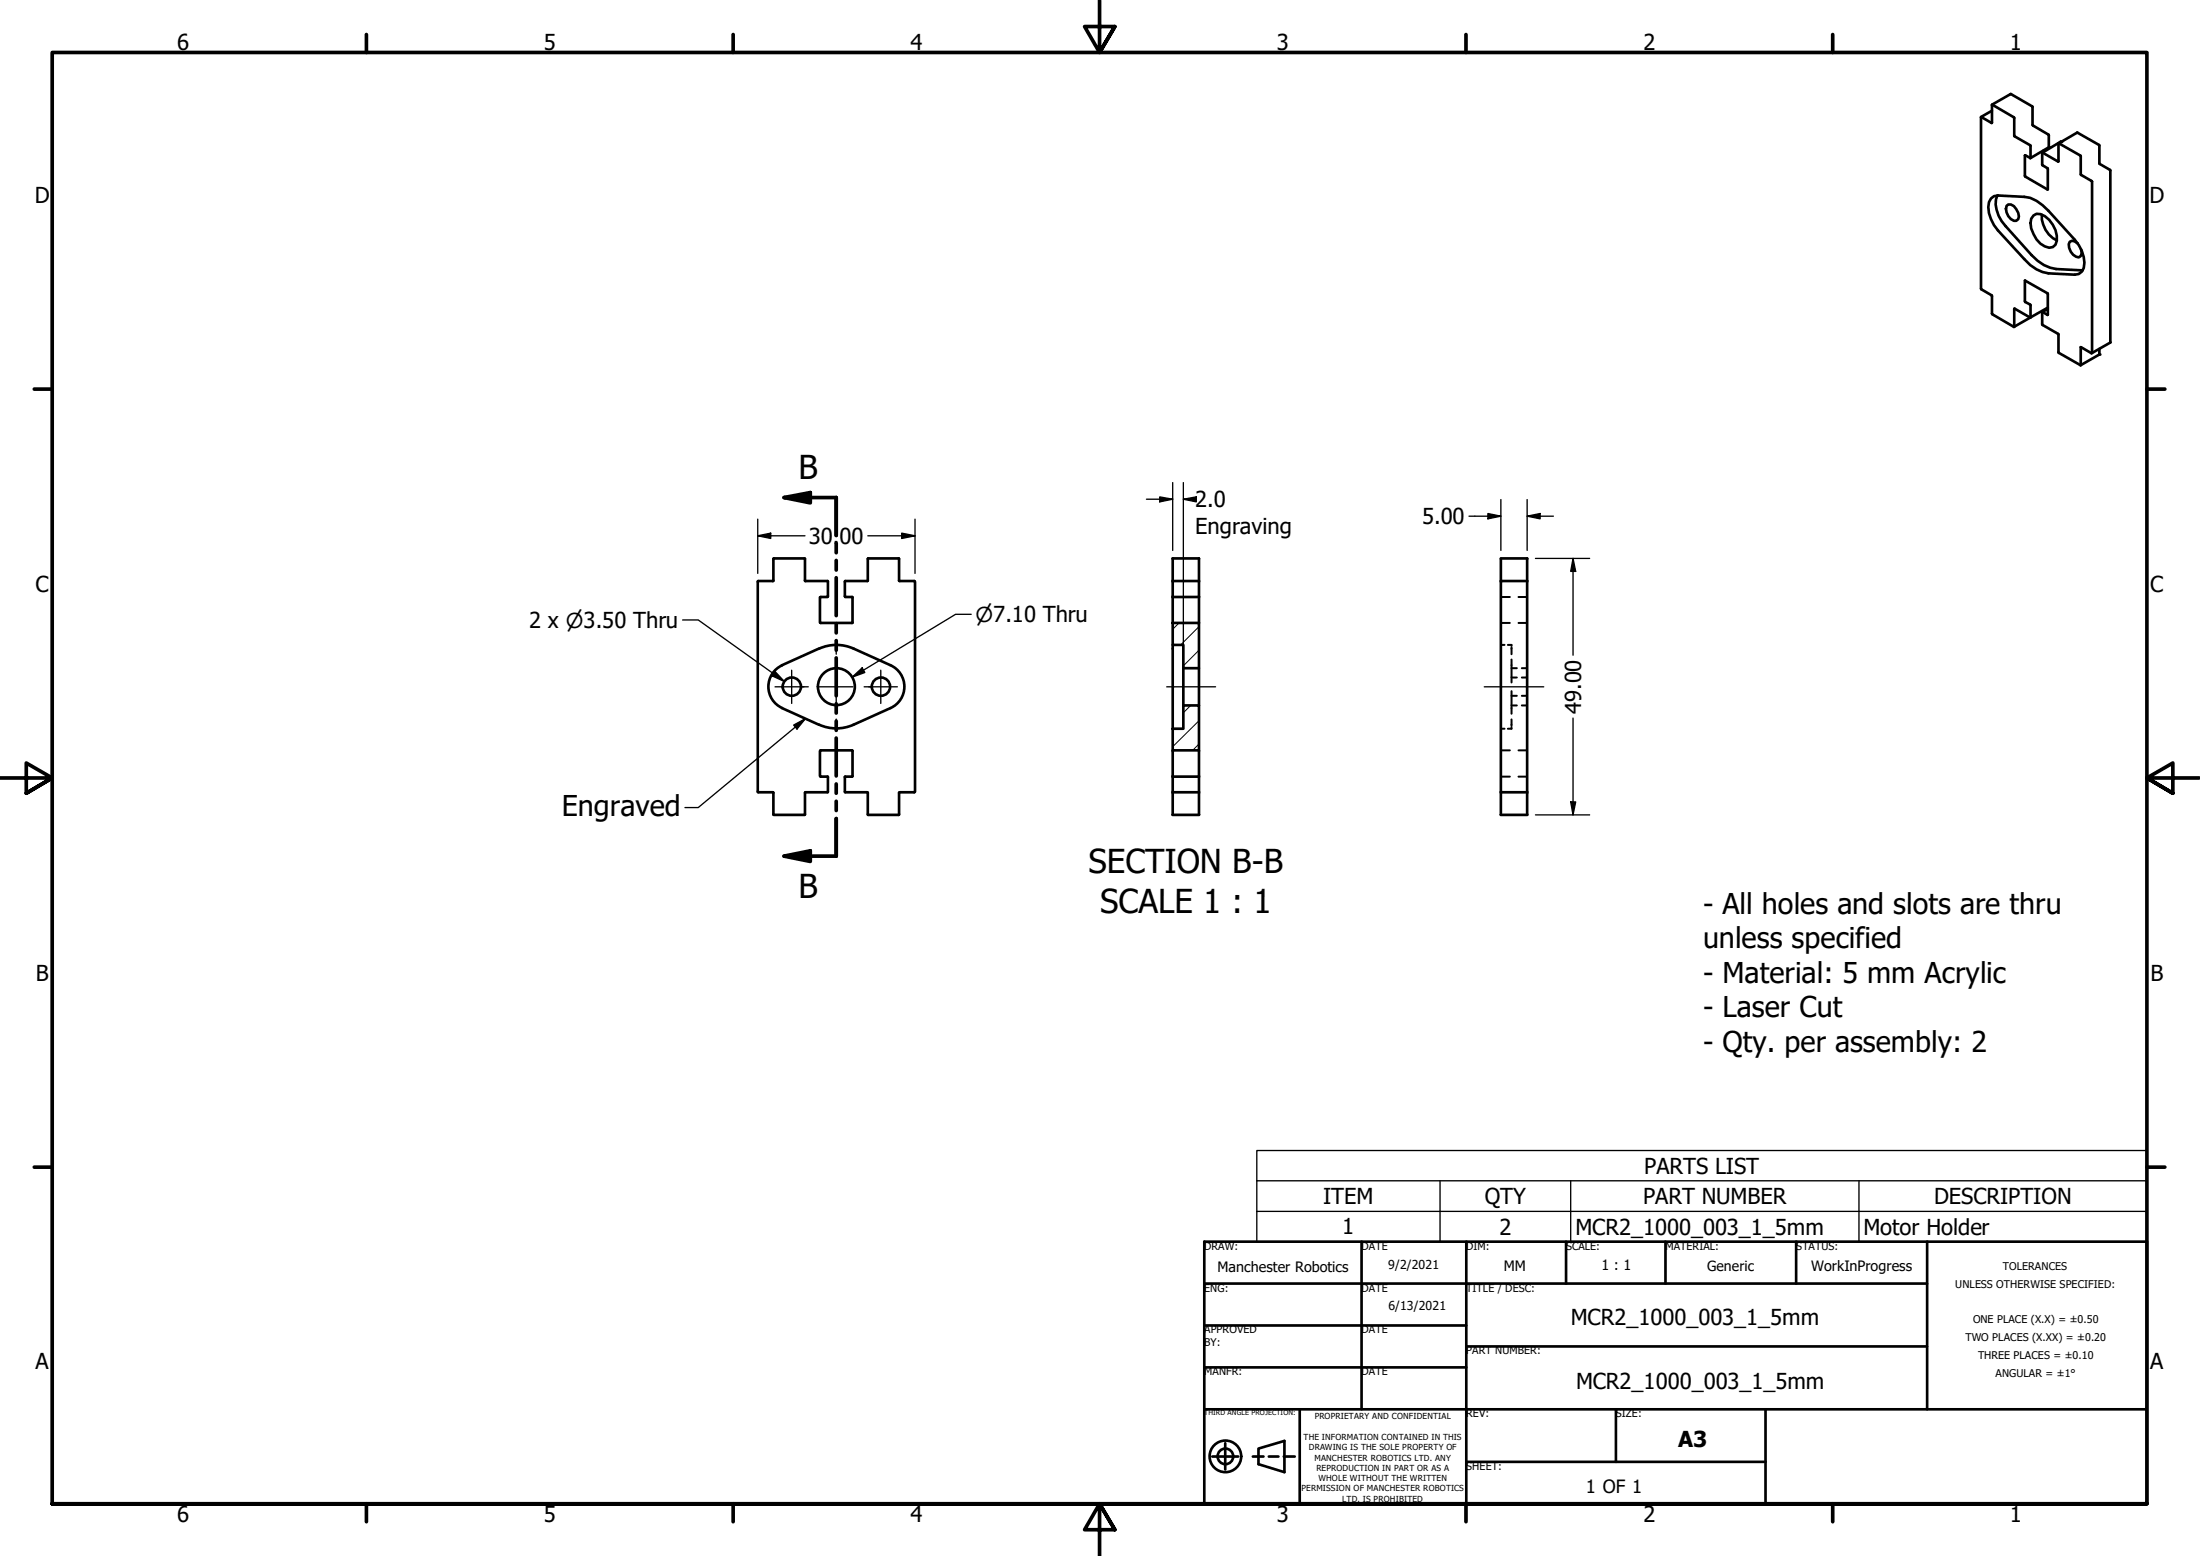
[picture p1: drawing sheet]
<svg xmlns="http://www.w3.org/2000/svg" width="420mm" height="297mm" viewBox="0 0 420 297" stroke-linecap="round" stroke-linejoin="round" font-family="sans-serif">
<!-- layer: Hatch (ANSI) -->
<path d="M225.2 118.9l-1.2 1.2M229 119.6l-3.5 3.5M227.4 134.7l-1.4 1.4M229 137.6l-5 4.9M229 124.1l-3 3M229 142l-1.2 1.2" fill="none" stroke="#000" stroke-width=".19"/>
<!-- layer: Visible (ANSI) -->
<g fill="none" stroke="#000" stroke-width=".51">
<path d="M380.4 20l3.6-2 4.1 2.3 .1 3.6 3 1.8 .1 2.4-3.6 2.1M380.2 37.9l.6-.4 .8-.2 5 .3a7.2 7.2 0 0 1 4.6 2.6l5 5.6a6.5 6.5 0 0 1 1.8 5.4l-.4 .7-.6 .4-.8 .1-5-.2a7.3 7.3 0 0 1-4.6-2.7l-5-5.5a6.7 6.7 0 0 1-1.7-5.4zM380.4 21.1l-2.1 1.2M381.4 37.3a5.8 5.8 0 0 0 1.6 5.9l5 5.5a7.5 7.5 0 0 0 4.7 2.7l5.1 .2M383.2 39.3l.3-.3a1.91 1.91 0 0 1 1.9 1.6l.2 .7-.2 .5-.3 .3a2.2 2.2 0 0 1-1.9-2.8zM390.1 29.1l-.1 2.3 1.1 .8-.1 4-4.3-2.6v-3.9l1.1 .4v-2.2l-3.1-1.9-.1-3.6-4.1-2.4-.1 3.4-2.1-1v32.7l2.1 1.4 .1 3.5 4.1 2.4M390.3 28.8v.2M393.2 27.4l3.5-2.1 4.2 2.4v3.5l2.1 1.4v32.8l-3.5 2M393.2 27.4l4.1 2.3 .1 3.6 2.1 1.4v32.7h-.1l-2-1.1v3.4M393.2 27.4l-.1 3.4-3-1.7M393.6 27.1l-3.5 2M388.4 41.1l.5-.3a3.6 3.6 0 0 1 3.1 2.1 4 4 0 0 1 .6 3.8l-.6 .5a2.98 2.98 0 0 1-3.1-1.5 4.7 4.7 0 0 1-1-3.9z"/>
<path d="M390 41a5.2 5.2 0 0 0 2.8 4.9M390.1 59.5v2.5l3 1.9 .1 3.5 4.2 2.3M390.1 59.5l1 .6-.1-4.1-4.3-2.4v3.9l1.1 .8-.1 2.3M391.1 59l-1 .5M391.1 58.7l-3.4 1.9M396.8 46.5l-.6-.4-.5-.1-.4 .2a2.28 2.28 0 0 0 1.7 2.9l.4-.2 .2-.6-.2-.7M387.7 60.6l-3-1.7-.1 3.5M387.7 60.6l-3.1 1.8M400.9 66.6v1.1l-3.5 2M144.7 111v40.1M144.8 110.9l-.1 .1M147.7 106.7v4.2"/>
<path d="M147.7 110.8l-2.9 .1M153.6 106.6l-5.9 .1M153.6 106.6l.1 .1M153.7 110.8l.1 .1M153.7 106.7v4.2M153.8 110.9l4.3 .1M156.6 114v4.9M156.7 118.8v.1M156.7 114h1.4M156.7 118.9h6.1M156.7 114v.1M158.1 111l-.1 2.9"/>
<path d="M161.4 111v2.9M161.4 114h1.4M162.7 114l.1 .1M162.8 114l-.1 4.9M165.7 106.7v4.2M165.7 110.8l-4.3 .2M171.6 106.6l.1 .1M171.6 106.6l-5.9 .1M171.7 110.8l.1 .1M171.7 106.7v4.2M171.8 110.9l2.9 .1M174.8 111v40.1"/>
<path d="M224 118.9h5v8.7h-3v-4.5h-2zM224 118.9v-12.3h5v12.3M224 110.9h5M224 114h5M286.6 106.6h5.1v49h-5.1zM286.6 110.9h5.1M149.4 135.2l7 3.2M149.4 127a4.5 4.5 0 0 0-2.7 4.1 4.5 4.5 0 0 0 2.7 4.1M156.4 123.8l-7 3.2M156.5 123.8a8 8 0 0 1 6.5 0l7.1 3.2a4.5 4.5 0 0 1 2.6 4.1 4.5 4.5 0 0 1-2.6 4.1l-7.1 3.2a8 8 0 0 1-6.5-.1M224 123.1v16M226 134.7h3v8.5h-5v-4.1h2z"/>
<path d="M226 127.6v7.1M229 127.6v7.1M144.7 151.1l.1 .1M144.8 151.2l2.9 .1v4.2M147.7 155.5l5.9 .1M153.7 155.5l-.1 .1M153.8 151.2l-.1 4.3M156.6 143.4v4.7M156.7 148.2v.1M156.7 148.3h1.4v2.8M156.7 143.2h6.1M156.7 143.2v.1"/>
<path d="M158.1 151.1l-4.3 .1M161.4 151.1l4.3 .2v4.2M162.7 143.2l.1 .1M162.8 148.3h-1.4v2.8M162.8 143.4l-.1 4.9M165.7 155.5l5.9 .1M171.7 155.5l-.1 .1M171.8 151.2l-.1 4.3M174.7 151.1l-2.9 .1M224 143.2v12.4h5v-12.4M224 151.2h5M224 148.3h5"/>
<path d="M286.6 151.2h5.1"/>
<circle cx="151.2" cy="131.1" r="1.75"/>
<circle cx="159.7" cy="131.1" r="3.5"/>
<circle cx="168.2" cy="131.1" r="1.75"/>
</g>
<!-- layer: Hidden (ANSI) -->
<g fill="none" stroke="#000" stroke-width=".38">
<path d="M286.6 114h1.8M286.6 118.9h1.8M290 114h1.7M290 118.9h1.7M286.6 139.1h.7M286.6 123.1h.7M288 123.1h.7v.2M288.7 123.6v1.3M288.7 125.9v4.4M288.7 131.9v4.4M288.7 137.3v1.3M288.7 138.9v.2h-.7"/>
<path d="M288.7 132.8h1M288.7 129.3h1M288.7 134.7h1M288.7 127.6h1M290.6 132.8h1.1M290.6 129.3h1.1M290.6 134.7h1.1M290.6 127.6h1.1M286.6 148.3h1.8M286.6 143.2h1.8M290 148.3h1.7M290 143.2h1.7"/>
</g>
<!-- layer: Visible (ANSI) -->
<g fill="#000">
<circle cx="391.3" cy="28.1" r=".25"/>
<circle cx="393.6" cy="27.1" r=".25"/>
<circle cx="400.9" cy="67.7" r=".25"/>
</g>
<!-- layer: Section Line (ANSI) -->
<g fill="none" stroke="#000" stroke-width=".7">
<path d="M149.7 95l5-1v2zM149.7 95h10v7.2M159.7 103.7v1.8M159.7 107v1.8M159.7 110.3v7.2M159.7 119v1.8M159.7 122.3v1.8M159.7 125.6v7.2M159.7 134.4v1.7M159.7 137.7v1.7M159.7 140.9v7.2M159.7 149.7v1.7"/>
<path d="M159.7 153v1.7M159.7 156.3v7.1h-10M149.7 163.4l5-1v2.1z"/>
</g>
<g fill="#000">
<path d="M149.7 95l5-1v2z" fill-rule="evenodd"/>
<path d="M149.7 163.4l5-1v2.1z" fill-rule="evenodd"/>
</g>
<!-- layer: Symbol (ANSI) -->
<path d="M151.6 138.4l2.2-1.2-1.6 2zM153.8 137.2l-20.5 17h-2.5M240 225.4v-5.8h170v5.8M240 225.4h170v5.9M240 225.4v11.6h170v-5.7M240 231.3h170M275 225.4v11.6M300 225.4v11.6M355 225.4v11.6" fill="none" stroke="#000" stroke-width=".25"/>
<!-- layer: Border (ANSI) -->
<g fill="none" stroke="#000" stroke-width=".7">
<path d="M70 6.6v3.4M140 6.6v3.4M210 0v10l-2.9-4.9h5.8l-2.9 4.9 2.9-4.9M280 6.6v3.4M350 6.6v3.4M6.5 74.3h3.5M410 74.3h3.4M0 148.5h10l-5-2.8v5.7l5-2.9-5 2.9M420 148.5h-10l5-2.8v5.7l-5-2.9 5 2.9M6.5 222.8h3.5M410 222.8h3.4M10 287.1v-277.1h400v277.1h-400h400"/>
<path d="M70 287.1v3.4M140 287.1v3.4M212.9 292l-2.9-4.9 2.9 4.9h-5.8l2.9-4.9v9.9M280 287.1v3.4M350 287.1v3.4"/>
</g>
<!-- layer: Title (ANSI) -->
<g fill="none" stroke="#000" stroke-width=".51">
<path d="M230 237h180v50.1h-180zM260 237v32M280 237v50.1M299.1 237v8M318.1 237v8M343 237v8M368 237v32M230 253h50M230 245h138M280 257h88M230 269h180M230 261h50"/>
<path d="M231.5 278.1h5M234 275.5v5M239.3 278.1h2M240.3 276.5l5-1.4v5.9l-5-1.5zM242.3 278.1h1.9M245.2 278.1h2.1M248.2 269v18.1M280 279.1h57.2M308.6 269v10.1M337.2 269v18.1"/>
<circle cx="234" cy="278" r="3"/>
<circle cx="234" cy="278" r="1.49"/>
</g>
<!-- layer: Center Mark (ANSI) -->
<path d="M148 131.1h6.4M151.2 127.9v6.4M153 131.1h.5M156.5 131.1h6.4M159.7 124.4v.5M159.7 127.9v6.4M159.7 137.3v.5M165 131.1h6.4M165.9 131.1h.5M168.2 127.9v6.4" fill="none" stroke="#000" stroke-width=".25"/>
<!-- layer: Dimension (ANSI) -->
<g fill="none" stroke="#000" stroke-width=".25">
<path d="M144.7 99.1v10.4M174.8 99.1v10.4M218.9 95.3h5.1M221.5 94.9l2.5 .4-2.5 .5zM224 92.1v13M226 95.3l2.5-.4v.9zM226 95.3h2.5M226 92.1v33.9M280.5 98.5h6.1M284.2 98l2.4 .5-2.4 .5zM286.6 95.4v9.7M291.7 98.5l2.4-.5v1z"/>
<path d="M291.7 98.5h5M291.7 95.4v9.7M130.4 118.3h2.9l16.5 11.8M144.7 102.3l2.5-.5v1zM144.7 102.3h9M165.7 102.3h9.1M172.2 101.8l2.6 .5-2.6 .5zM185.5 117.3h-3l-19.7 12M293.2 106.6h10.4M300.4 106.6l.5 2.5h-.9zM300.4 106.6v18.5M148 128.2l1.8 1.9-2.4-1.1z"/>
<path d="M162.8 129.3l1.9-1.8 .5 .9zM300.4 137.1v18.5M293.2 155.6h10.4M300 153.1h.9l-.5 2.5z"/>
</g>
<g fill="#000">
<path d="M221.5 94.9l2.5 .4-2.5 .5z" fill-rule="evenodd"/>
<path d="M226 95.3l2.5-.4v.9z" fill-rule="evenodd"/>
<path d="M284.2 98l2.4 .5-2.4 .5z" fill-rule="evenodd"/>
<path d="M291.7 98.5l2.4-.5v1z" fill-rule="evenodd"/>
<path d="M144.7 102.3l2.5-.5v1z" fill-rule="evenodd"/>
<path d="M172.2 101.8l2.6 .5-2.6 .5z" fill-rule="evenodd"/>
<path d="M300.4 106.6l.5 2.5h-.9z" fill-rule="evenodd"/>
<path d="M148 128.2l1.8 1.9-2.4-1.1z" fill-rule="evenodd"/>
<path d="M162.8 129.3l1.9-1.8 .5 .9z" fill-rule="evenodd"/>
<path d="M300 153.1h.9l-.5 2.5z" fill-rule="evenodd"/>
</g>
<!-- layer: Centerline (ANSI) -->
<path d="M222.8 131.1h9.4M283.5 131.1h11.3" fill="none" stroke="#000" stroke-width=".25"/>
<!-- layer: Symbol (ANSI) -->
<path d="M151.6 138.4l2.2-1.2-1.6 2z" fill-rule="evenodd" fill="#000"/>
<g font-size="6.3">
<text x="152.5" y="91.5">B</text>
<text x="207.9" y="166.7">SECTION B-B</text>
<text x="152.5" y="171.5">B</text>
<text x="210.1" y="174.3">SCALE 1 : 1</text>
</g>
<g font-size="5.5">
<text x="107.3" y="155.7">Engraved</text>
<text x="325.2" y="174.4">- All holes and slots are thru</text>
<text x="325.2" y="181">unless specified</text>
<text x="325.2" y="187.6">- Material: 5 mm Acrylic</text>
<text x="325.2" y="194.2">- Laser Cut</text>
<text x="325.2" y="200.8">- Qty. per assembly: 2</text>
</g>
<g font-size="4.2">
<text x="33.8" y="9.6">6</text>
<text x="103.9" y="9.6">5</text>
<text x="173.9" y="9.6">4</text>
<text x="243.8" y="9.6">3</text>
<text x="313.9" y="9.6">2</text>
<text x="383.9" y="9.6">1</text>
<text x="6.7" y="38.7">D</text>
<text x="410.5" y="38.7">D</text>
<text x="228.3" y="96.8">2.0</text>
<text x="228.3" y="102">Engraving</text>
<text x="271.6" y="100.1">5.00</text>
<text x="154.5" y="103.8">30.00</text>
<text x="6.8" y="113">C</text>
<text x="410.7" y="113">C</text>
<text x="101.1" y="119.8">2 x ⌀3.50 Thru</text>
<text x="301.9" y="136.3" transform="rotate(-90 301.9 136.3)">49.00</text>
<text x="6.9" y="187.2">B</text>
<text x="410.7" y="187.2">B</text>
<text x="314" y="224.1">PARTS LIST</text>
<text x="252.7" y="229.9">ITEM</text>
<text x="283.6" y="229.9">QTY</text>
<text x="313.8" y="229.9">PART NUMBER</text>
<text x="369.4" y="229.9">DESCRIPTION</text>
<text x="256.3" y="235.6">1</text>
<text x="286.4" y="235.7">2</text>
<text x="300.9" y="235.7">MCR2_1000_003_1_5mm</text>
<text x="355.9" y="235.7">Motor Holder</text>
<text x="300" y="253">MCR2_1000_003_1_5mm</text>
<text x="6.8" y="261.4">A</text>
<text x="410.7" y="261.4">A</text>
<text x="301" y="265.2">MCR2_1000_003_1_5mm</text>
<text x="320.5" y="276.3">A3</text>
<text x="33.8" y="290.5">6</text>
<text x="103.9" y="290.5">5</text>
<text x="173.9" y="290.5">4</text>
<text x="243.8" y="290.5">3</text>
<text x="313.9" y="290.5">2</text>
<text x="383.9" y="290.5">1</text>
</g>
<text font-size="3.9" x="186.3" y="118.7">⌀7.10 Thru</text>
<text font-size="3.5" x="302.9" y="285">1 OF 1</text>
<g font-size="2.7">
<text x="232.5" y="242.9">Manchester Robotics</text>
<text x="287.2" y="242.6">MM</text>
<text x="305.9" y="242.5">1 : 1</text>
<text x="326" y="242.6">Generic</text>
<text x="345.9" y="242.6">WorkInProgress</text>
</g>
<g font-size="2.3">
<text x="265.1" y="242.2">9/2/2021</text>
<text x="265.2" y="250">6/13/2021</text>
</g>
<g font-size="2">
<text x="230" y="238.6">DRAW:</text>
<text x="260" y="238.6">DATE</text>
<text x="280" y="238.6">DIM:</text>
<text x="299.1" y="238.6">SCALE:</text>
<text x="318.1" y="238.6">MATERIAL:</text>
<text x="343" y="238.6">STATUS:</text>
<text x="373.4" y="245.9">UNLESS OTHERWISE SPECIFIED:</text>
<text x="382.5" y="242.5">TOLERANCES</text>
<text x="230" y="246.6">ENG:</text>
<text x="260" y="246.6">DATE</text>
<text x="280" y="246.6">TITLE / DESC:</text>
<text x="230" y="254.6">APPROVED</text>
<text x="230" y="257">BY:</text>
<text x="260" y="254.6">DATE</text>
<text x="375.3" y="256.1">TWO PLACES (X.XX) = ±0.20</text>
<text x="376.8" y="252.7">ONE PLACE (X.X) = ±0.50</text>
<text x="230" y="262.6">MANFR:</text>
<text x="260" y="262.6">DATE</text>
<text x="280" y="258.6">PART NUMBER:</text>
<text x="377.8" y="259.5">THREE PLACES = ±0.10</text>
<text x="381.1" y="262.9">ANGULAR = ±1°</text>
<text x="280" y="270.6">REV:</text>
<text x="308.6" y="270.6">SIZE:</text>
<text x="280" y="280.6">SHEET:</text>
</g>
<g font-size="1.6">
<text x="248.9" y="274.8">THE INFORMATION CONTAINED IN THIS</text>
<text x="251.1" y="270.9">PROPRIETARY AND CONFIDENTIAL</text>
<text x="249.9" y="276.8">DRAWING IS THE SOLE PROPERTY OF</text>
<text x="251" y="278.8">MANCHESTER ROBOTICS LTD. ANY</text>
<text x="251.4" y="280.8">REPRODUCTION IN PART OR AS A</text>
<text x="248.5" y="284.7">PERMISSION OF MANCHESTER ROBOTICS</text>
<text x="251.8" y="282.8">WHOLE WITHOUT THE WRITTEN</text>
<text x="256.3" y="286.7">LTD. IS PROHIBITED</text>
</g>
<text font-size="1.3" x="230" y="270.1">THIRD ANGLE PROJECTION:</text>
</svg>
